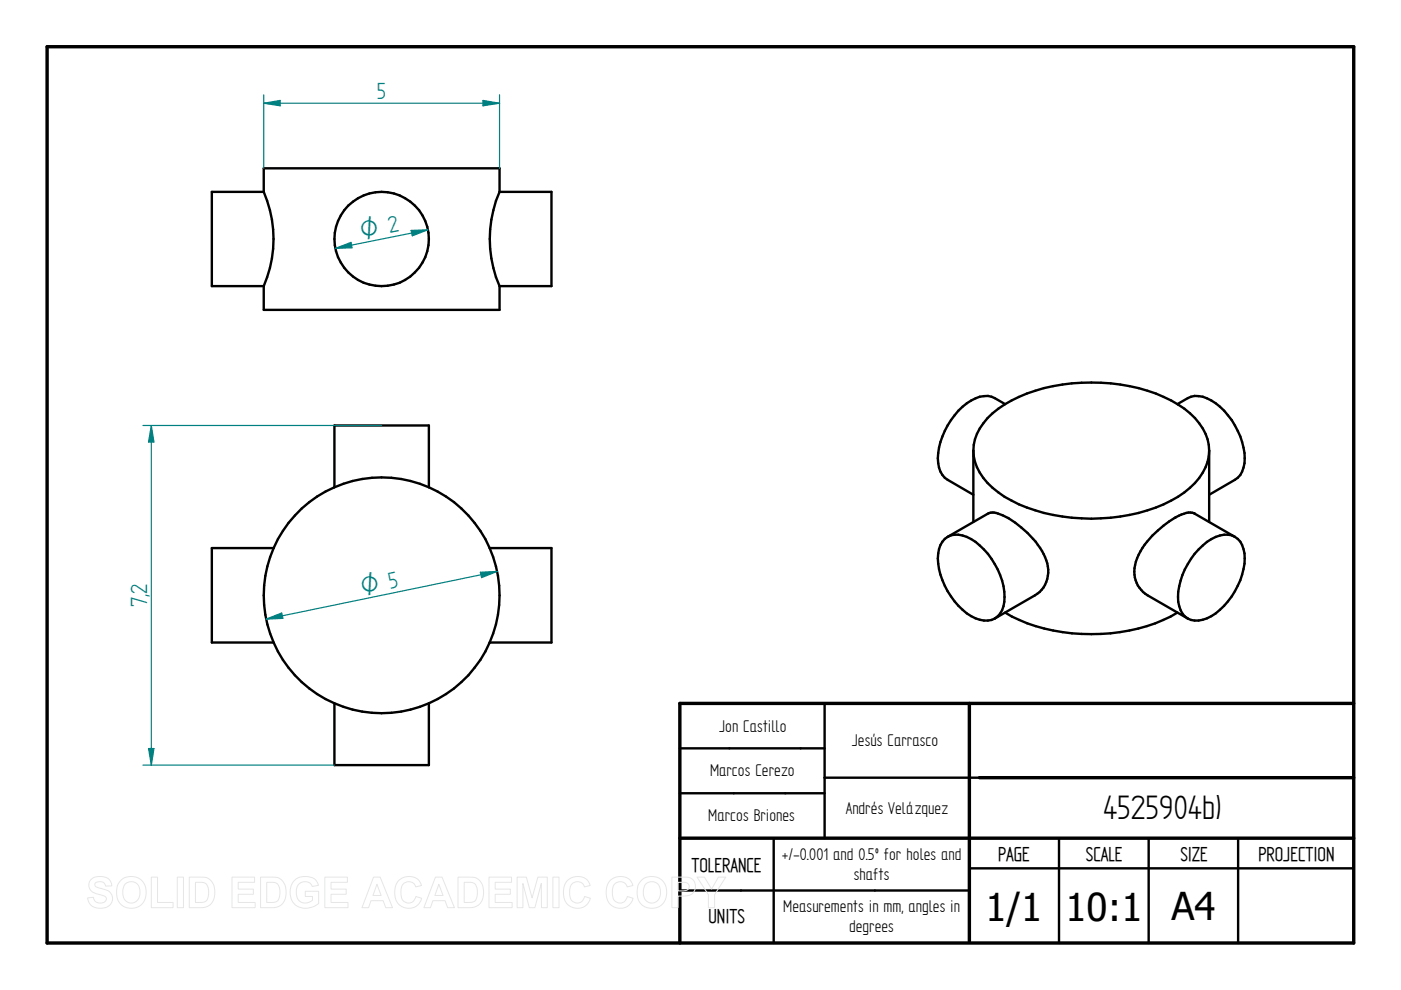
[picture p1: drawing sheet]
<svg xmlns="http://www.w3.org/2000/svg" width="297mm" height="210mm" viewBox="0 0 297 210" stroke-linecap="round" stroke-linejoin="round" font-family="sans-serif">
<path d="M10 9.9h277v190h-277zM205.5 149.1v50.5M287 149.1h-142.9v50.8M144.1 177.7h142.9M207.6 164.9h79.4" fill="none" stroke="#000" stroke-width=".72"/>
<g fill="none" stroke="#000" stroke-width=".51">
<path d="M55.9 40.7h-11v20h11M55.9 40.7v-5h50v5M55.9 40.7a25.1 25.1 0 0 1 0 20M105.9 40.7a25.1 25.1 0 0 0 0 20M105.9 40.7h11v20h-11M105.9 60.7v5h-50v-5M206.4 95.5v15.2M206.4 95.5a11.4 11.4 0 0 0 5.3 8.9 34.2 34.2 0 0 0 19.7 5.6 34.6 34.6 0 0 0 19.7-5.6 11.5 11.5 0 0 0 5.3-8.9M213.1 85.7a5.9 5.9 0 0 0-5.4-1.6 13.7 13.7 0 0 0-7.9 8.4 8.9 8.9 0 0 0 0 8.2l1.1 1 5.5 3.2M249.6 85.7a5.9 5.9 0 0 1 5.4-1.6 13.9 13.9 0 0 1 8 8.4 10.2 10.2 0 0 1 .4 7.5l-.4 .7-1.2 1-5.4 3.2M256.4 95.5v15.2M256.4 95.5a11.4 11.4 0 0 0-5.3-8.8 34.8 34.8 0 0 0-21.8-5.5 33.2 33.2 0 0 0-17.6 5.5 11.3 11.3 0 0 0-5.3 8.8"/>
<path d="M58 116.2h-13.1v20h13.1M70.9 103.3v-13.1h20v13.1M103.8 116.2h13.1v20h-13.1M200.9 113.8a4.9 4.9 0 0 1 5 .5 15.7 15.7 0 0 1 7.1 12.3 4.9 4.9 0 0 1-2.1 4.5M200.9 113.8a5 5 0 0 0-2.1 4.6 15.7 15.7 0 0 0 7.1 12.2 5.1 5.1 0 0 0 5 .5M200.9 113.8l8.5-4.9 1-.2a11 11 0 0 1 6.1 3.1 14.7 14.7 0 0 1 5.7 8.3 5.9 5.9 0 0 1-2.8 6.1l-8.5 4.9M261.8 113.8l-8.5-4.9a3 3 0 0 0-2.8 .2 20.2 20.2 0 0 0-9.4 9.3 6.1 6.1 0 0 0 2.2 7.8l8.5 4.9M261.8 113.8a5 5 0 0 1 2.1 4.6 15.7 15.7 0 0 1-7.1 12.2 5.1 5.1 0 0 1-5 .5M261.8 113.8a4.9 4.9 0 0 0-5 .5 15.5 15.5 0 0 0-7 13.3 4.9 4.9 0 0 0 2 3.5M213.1 129.9a37.7 37.7 0 0 0 24.3 4.1 32.5 32.5 0 0 0 12.2-4.1M70.9 149.1v13.1h20v-13.1M144.1 158.7h30.7"/>
<path d="M174.8 149.1v28.6M144.1 168.2h30.7M164 177.7v22.2M207.6 164.9h-32.8M224.5 177.7v22.2M243.5 177.7v22.2M262.5 177.7v22.2M144.1 188.8h61.4M205.5 184.1h81.5"/>
<circle cx="80.9" cy="50.7" r="10"/>
<circle cx="80.9" cy="126.2" r="25"/>
</g>
<path d="M80.9 40.7h.2M81.4 40.7h.3M90.9 50.3v.1M90.9 51.3v.3M90.9 50.5v.4M55.9 60.7h.1" fill="none" stroke="#000" stroke-width=".25"/>
<path d="M55.9 21.9l3.5-.6v1.1zM55.9 20.1v15.6M105.9 20.1v15.6" fill="none" stroke="#008080" stroke-width=".25"/>
<path d="M55.9 21.9l3.5-.6v1.1z" fill="#008080"/>
<path d="M102.4 21.3l3.5 .6-3.5 .5z" fill="none" stroke="#008080" stroke-width=".25"/>
<path d="M102.4 21.3l3.5 .6-3.5 .5z" fill="#008080"/>
<path d="M55.9 21.9h50M71.1 52.7l3.3-1.3 .2 1.1zM90.7 48.7l-19.6 4" fill="none" stroke="#008080" stroke-width=".25"/>
<path d="M71.1 52.7l3.3-1.3 .2 1.1z" fill="#008080"/>
<path d="M87.2 48.9l3.5-.2-3.3 1.3z" fill="none" stroke="#008080" stroke-width=".25"/>
<path d="M87.2 48.9l3.5-.2-3.3 1.3z" fill="#008080"/>
<path d="M56.4 131.3l3.3-1.3 .3 1.1zM105.4 121.2l-49 10.1" fill="none" stroke="#008080" stroke-width=".25"/>
<path d="M56.4 131.3l3.3-1.3 .3 1.1z" fill="#008080"/>
<path d="M101.9 121.3l3.5-.1-3.3 1.3z" fill="none" stroke="#008080" stroke-width=".25"/>
<path d="M101.9 121.3l3.5-.1-3.3 1.3z" fill="#008080"/>
<path d="M30.3 90.2h50.6M31.5 158.7h1.1l-.5 3.5zM30.3 162.2h40.6" fill="none" stroke="#008080" stroke-width=".25"/>
<path d="M31.5 158.7h1.1l-.5 3.5z" fill="#008080"/>
<path d="M32.1 90.2l.5 3.5h-1.1z" fill="none" stroke="#008080" stroke-width=".25"/>
<path d="M32.1 90.2l.5 3.5h-1.1z" fill="#008080"/>
<path d="M32.1 90.2v72" fill="none" stroke="#008080" stroke-width=".25"/>
<g fill="none" stroke="#e6e6e6" stroke-width=".21">
<path d="M19.3 186.5a3.1 3.1 0 0 1 4 .2l.4 1.1-1.3 .1a1.28 1.28 0 0 0-1-1 1.28 1.28 0 0 0-1.3 .5v.4a5.6 5.6 0 0 0 2.5 .9 1.98 1.98 0 0 1 1.2 2.4 1.98 1.98 0 0 1-2.2 1.5 2.48 2.48 0 0 1-3-2.2l1.2-.2a1.44 1.44 0 0 0 1.3 1.3 1.44 1.44 0 0 0 1.5-.9 1.18 1.18 0 0 0-1.4-.9 2.36 2.36 0 0 1-2.4-2l.1-.7zM25.8 186.5a3.3 3.3 0 0 1 3.9-.1 3.3 3.3 0 0 1 1.2 3.8 3.2 3.2 0 0 1-3.8 2.3 3.2 3.2 0 0 1-2.4-3.8 3 3 0 0 1 1.1-2.2zM26.5 187.5a1.87 1.87 0 0 1 2.2-.4 1.87 1.87 0 0 1 1 2.1 1.87 1.87 0 0 1-1.8 2.3 1.87 1.87 0 0 1-1.9-2.3l.1-.8zM32.1 186h1.3v5.3h3.3v1.1h-4.6zM37.6 186h1.3v6.4h-1.3zM40.1 186h2.4a2.79 2.79 0 0 1 3 3.3 2.79 2.79 0 0 1-2.9 3.1h-2.5zM41.4 187.1a2.64 2.64 0 0 1 2.5 .5 3.3 3.3 0 0 1-.3 3.5l-.8 .2h-1.4zM49.2 186h4.8v1.1h-3.5v1.4h3.2v1.1h-3.2v1.7h3.6v1.1h-4.9zM55.2 186h2.4a2.79 2.79 0 0 1 3.1 3.3 2.79 2.79 0 0 1-3 3.1h-2.5zM56.6 187.1a2.64 2.64 0 0 1 2.4 .5 3.3 3.3 0 0 1-.3 3.5l-.8 .2h-1.3zM62.3 186.8a3.6 3.6 0 0 1 4.6-.2l.6 1.1-1.3 .3a1.8 1.8 0 0 0-2.2-1 1.8 1.8 0 0 0-1.2 2.1 2.01 2.01 0 0 0 1.1 2.2 2.01 2.01 0 0 0 2.3-.4v-.8h-1.5v-1.1h2.9v2.6a3.8 3.8 0 0 1-5.5-.3 4 4 0 0 1 .2-4.5zM68.9 186h4.8v1.1h-3.5v1.4h3.2v1.1h-3.2v1.7h3.6v1.1h-4.9z"/>
<path d="M79.2 186h1.4l2.6 6.4h-1.4l-.6-1.4h-2.5l-.6 1.4h-1.4zM79.9 187.5l.9 2.4h-1.7zM84.5 186.7a2.87 2.87 0 0 1 4.9 1l-1.3 .3a1.6 1.6 0 0 0-1.8-1 1.6 1.6 0 0 0-1.3 1.7 2.19 2.19 0 0 0 1.3 2.7 1.55 1.55 0 0 0 1.9-1.3l1.2 .4a2.93 2.93 0 0 1-3.4 2 2.93 2.93 0 0 1-2.3-3.3v-.6a3.2 3.2 0 0 1 .8-1.9zM92.3 186h1.4l2.6 6.4h-1.4l-.5-1.4h-2.6l-.5 1.4h-1.4zM93 187.5l.9 2.4h-1.7zM97.1 186h2.4a2.79 2.79 0 0 1 3 3.3 2.79 2.79 0 0 1-2.9 3.1h-2.5zM98.4 187.1a2.64 2.64 0 0 1 2.4 .5 3.3 3.3 0 0 1-.2 3.5l-.9 .2h-1.3zM103.7 186h4.8v1.1h-3.5v1.4h3.2v1.1h-3.2v1.7h3.6v1.1h-4.9zM109.6 186h2l1.2 4.4 1.2-4.4h2v6.4h-1.2v-5.1l-1.4 5.1h-1.2l-1.3-5.1v5.1h-1.3zM117.2 186h1.3v6.4h-1.3zM120.3 186.7a2.87 2.87 0 0 1 4.8 1l-1.2 .3a1.6 1.6 0 0 0-1.9-1 1.6 1.6 0 0 0-1.2 1.7 2.19 2.19 0 0 0 1.3 2.7 1.55 1.55 0 0 0 1.8-1.3l1.3 .4a2.93 2.93 0 0 1-3.5 2 2.93 2.93 0 0 1-2.2-3.3v-.6a3.2 3.2 0 0 1 .8-1.9zM129.3 186.7a2.87 2.87 0 0 1 4.9 1l-1.2 .3a1.6 1.6 0 0 0-1.9-1 1.6 1.6 0 0 0-1.3 1.7 2.19 2.19 0 0 0 1.3 2.7 1.55 1.55 0 0 0 1.9-1.3l1.2 .4a2.93 2.93 0 0 1-3.4 2 2.93 2.93 0 0 1-2.3-3.3l.1-.6a3.2 3.2 0 0 1 .7-1.9z"/>
<path d="M136.2 186.5a3.3 3.3 0 0 1 3.9-.1 3.3 3.3 0 0 1 1.1 3.8 3.2 3.2 0 0 1-3.7 2.3 3.2 3.2 0 0 1-2.4-3.8 3 3 0 0 1 1.1-2.2zM136.9 187.5a1.87 1.87 0 0 1 2.2-.4 1.87 1.87 0 0 1 .9 2.1 1.87 1.87 0 0 1-1.8 2.3 1.87 1.87 0 0 1-1.8-2.3l.1-.8zM142.4 186h2.1a2.5 2.5 0 0 1 2.7 1 2.08 2.08 0 0 1-.1 2.2 2.08 2.08 0 0 1-2.1 .8h-1.2v2.4h-1.4zM143.8 187.1h.6a1.28 1.28 0 0 1 1.7 .9 1.22 1.22 0 0 1-1.6 .9h-.7zM147.8 186h1.5l1.6 2.5 1.4-2.5h1.6l-2.4 3.7v2.7h-1.3v-2.7z"/>
</g>
<g font-size="8.1">
<text x="233.9" y="173.7">4525904b)</text>
<text x="208.9" y="195.3">1/1</text>
<text x="225.9" y="195.3">10:1</text>
<text x="248.4" y="195.1">A4</text>
</g>
<g font-size="5.6" fill="#008080">
<text x="79.9" y="21">5</text>
<text x="31.2" y="128.7" transform="rotate(-90 31.2 128.7)">7,2</text>
</g>
<g font-size="5.4" fill="#008080">
<text x="76.7" y="50.6" transform="rotate(-11 76.7 50.6)">O 2</text>
<text x="76.8" y="126.2" transform="rotate(-12 76.8 126.2)">O 5</text>
</g>
<g font-size="4.8">
<text x="146.6" y="184.8">TOLERANCE</text>
<text x="211.6" y="182.5">PAGE</text>
<text x="230.2" y="182.5">SCALE</text>
<text x="250.3" y="182.5">SIZE</text>
<text x="266.8" y="182.5">PROJECTION</text>
<text x="150.2" y="195.8">UNITS</text>
</g>
<g font-size="4.1">
<text x="152.5" y="155.1">Jon Castillo</text>
<text x="180.6" y="158.2">Jesús Carrasco</text>
<text x="150.5" y="164.5">Marcos Cerezo</text>
<text x="179.3" y="172.6">Andrés Velázquez</text>
<text x="150.2" y="174.1">Marcos Briones</text>
<text x="165.8" y="182.4">+/-0.001 and 0.5º for holes and</text>
<text x="181" y="186.6">shafts</text>
<text x="166.1" y="193.5">Measurements in mm, angles in</text>
<text x="180" y="197.6">degrees</text>
</g>
</svg>
